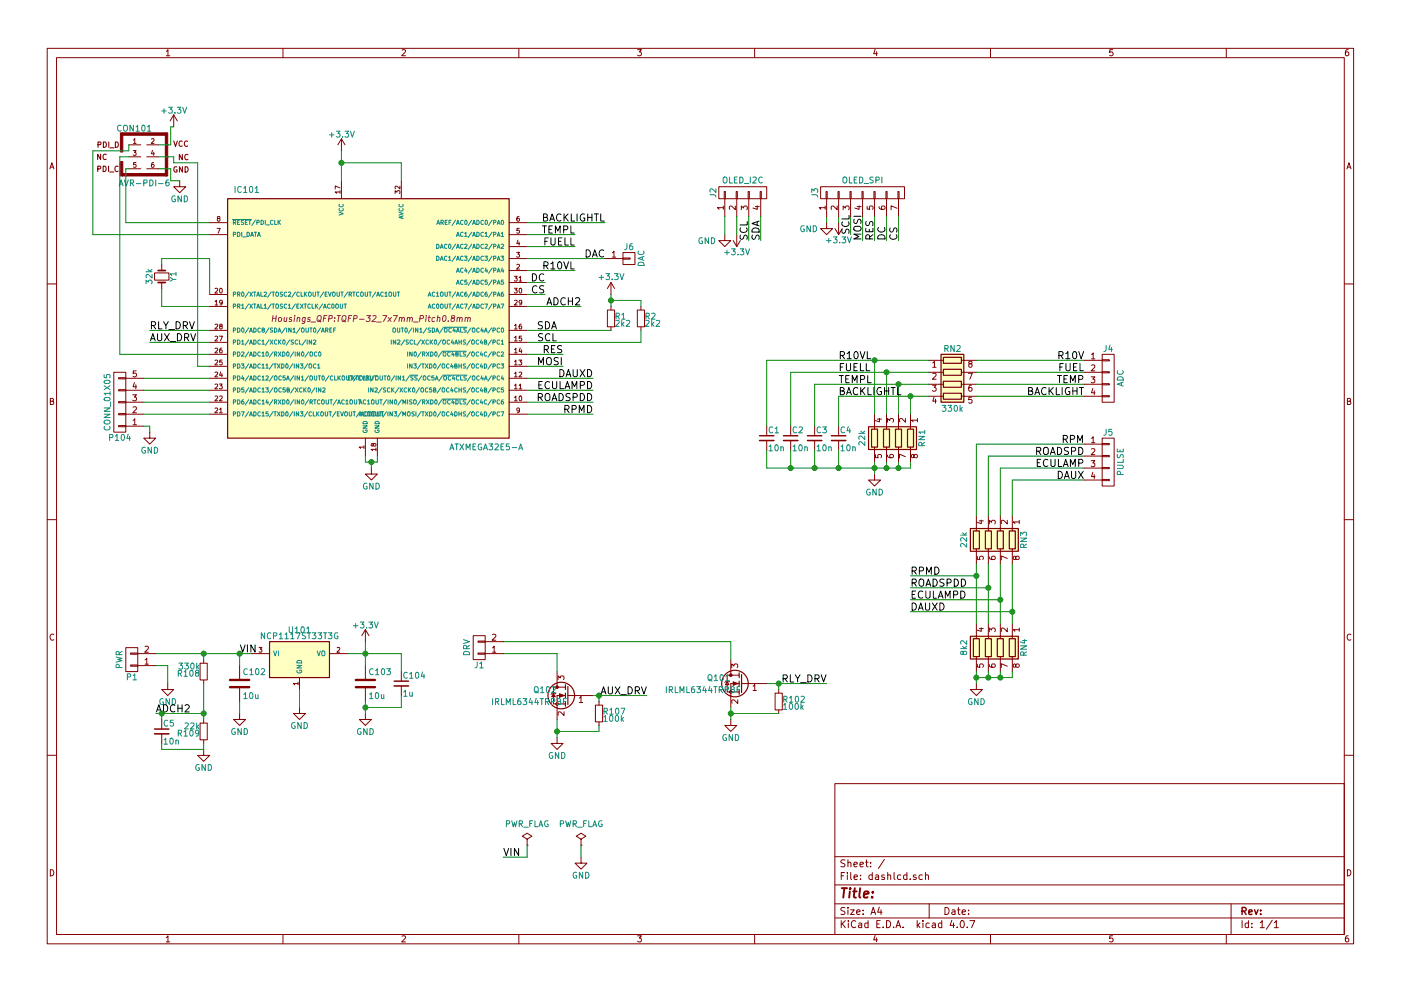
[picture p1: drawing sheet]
EESchema Schematic File Version 2
LIBS:dashlcd-rescue
LIBS:power
LIBS:device
LIBS:transistors
LIBS:conn
LIBS:linear
LIBS:regul
LIBS:74xx
LIBS:cmos4000
LIBS:adc-dac
LIBS:memory
LIBS:xilinx
LIBS:microcontrollers
LIBS:dsp
LIBS:microchip
LIBS:analog_switches
LIBS:motorola
LIBS:texas
LIBS:intel
LIBS:audio
LIBS:interface
LIBS:digital-audio
LIBS:philips
LIBS:display
LIBS:cypress
LIBS:siliconi
LIBS:opto
LIBS:atmel
LIBS:contrib
LIBS:valves
LIBS:dashlcd-cache
EELAYER 25 0
EELAYER END
$Descr A4 11693 8268
encoding utf-8
Sheet 1 1
Title ""
Date ""
Rev ""
Comp ""
Comment1 ""
Comment2 ""
Comment3 ""
Comment4 ""
$EndDescr
$Comp
L +3.3V #PWR01
U 1 1
P 2850 1250
F 0 "#PWR01" H 2850 1100 50  0001 C CNN
F 1 "+3.3V" H 2850 1390 50  0000 C CNN
F 2 "" H 2850 1250 50  0000 C CNN
F 3 "" H 2850 1250 50  0000 C CNN
	1    2850 1250
	1    0    0    -1  
$EndComp
$Comp
L GND #PWR02
U 1 1
P 3100 3900
F 0 "#PWR02" H 3100 3650 50  0001 C CNN
F 1 "GND" H 3100 3750 50  0000 C CNN
F 2 "" H 3100 3900 50  0000 C CNN
F 3 "" H 3100 3900 50  0000 C CNN
	1    3100 3900
	1    0    0    -1  
$EndComp
$Comp
L GND #PWR03
U 1 1
P 1400 5700
F 0 "#PWR03" H 1400 5450 50  0001 C CNN
F 1 "GND" H 1400 5550 50  0000 C CNN
F 2 "" H 1400 5700 50  0000 C CNN
F 3 "" H 1400 5700 50  0000 C CNN
	1    1400 5700
	1    0    0    -1  
$EndComp
$Comp
L NCP1117ST33T3G-RESCUE-dashlcd U101
U 1 1
P 2500 5500
F 0 "U101" H 2500 5750 50  0000 C CNN
F 1 "NCP1117ST33T3G" H 2500 5700 50  0000 C CNN
F 2 "TO_SOT_Packages_SMD:SOT-223" H 2500 5500 50  0001 C CNN
F 3 "" H 2500 5500 50  0000 C CNN
	1    2500 5500
	1    0    0    -1  
$EndComp
$Comp
L GND #PWR04
U 1 1
P 2500 5900
F 0 "#PWR04" H 2500 5650 50  0001 C CNN
F 1 "GND" H 2500 5750 50  0000 C CNN
F 2 "" H 2500 5900 50  0000 C CNN
F 3 "" H 2500 5900 50  0000 C CNN
	1    2500 5900
	1    0    0    -1  
$EndComp
Wire Wire Line
	1300 5550 1400 5550
Wire Wire Line
	1400 5550 1400 5700
Wire Wire Line
	1300 5450 2100 5450
Wire Wire Line
	2500 5900 2500 5750
$Comp
L Q_NMOS_GSD Q101
U 1 1
P 6200 5700
F 0 "Q101" H 6500 5750 50  0000 R CNN
F 1 "IRLML6344TRPBF" H 6850 5650 50  0000 R CNN
F 2 "TO_SOT_Packages_SMD:SOT-23_Handsoldering" H 6400 5800 50  0001 C CNN
F 3 "" H 6200 5700 50  0000 C CNN
	1    6200 5700
	-1   0    0    -1  
$EndComp
$Comp
L GND #PWR05
U 1 1
P 6100 6000
F 0 "#PWR05" H 6100 5750 50  0001 C CNN
F 1 "GND" H 6100 5850 50  0000 C CNN
F 2 "" H 6100 6000 50  0000 C CNN
F 3 "" H 6100 6000 50  0000 C CNN
	1    6100 6000
	1    0    0    -1  
$EndComp
Wire Wire Line
	6100 5350 6100 5500
Wire Wire Line
	6100 5900 6100 6000
$Comp
L R_Small R102
U 1 1
P 6500 5850
F 0 "R102" H 6530 5870 50  0000 L CNN
F 1 "100k" H 6530 5810 50  0000 L CNN
F 2 "Resistors_SMD:R_0603_HandSoldering" H 6500 5850 50  0001 C CNN
F 3 "" H 6500 5850 50  0000 C CNN
	1    6500 5850
	1    0    0    -1  
$EndComp
Wire Wire Line
	6500 5950 6100 5950
Connection ~ 6100 5950
Wire Wire Line
	6400 5700 6900 5700
Wire Wire Line
	6500 5700 6500 5750
Connection ~ 6500 5700
Text Label 6900 5700 2    60   ~ 0
RLY_DRV
$Comp
L C C102
U 1 1
P 2000 5700
F 0 "C102" H 2025 5800 50  0000 L CNN
F 1 "10u" H 2025 5600 50  0000 L CNN
F 2 "Capacitors_SMD:C_1210_HandSoldering" H 2038 5550 50  0001 C CNN
F 3 "" H 2000 5700 50  0000 C CNN
	1    2000 5700
	1    0    0    -1  
$EndComp
$Comp
L C C103
U 1 1
P 3050 5700
F 0 "C103" H 3075 5800 50  0000 L CNN
F 1 "10u" H 3075 5600 50  0000 L CNN
F 2 "Capacitors_SMD:C_1210_HandSoldering" H 3088 5550 50  0001 C CNN
F 3 "" H 3050 5700 50  0000 C CNN
	1    3050 5700
	1    0    0    -1  
$EndComp
$Comp
L GND #PWR06
U 1 1
P 2000 5950
F 0 "#PWR06" H 2000 5700 50  0001 C CNN
F 1 "GND" H 2000 5800 50  0000 C CNN
F 2 "" H 2000 5950 50  0000 C CNN
F 3 "" H 2000 5950 50  0000 C CNN
	1    2000 5950
	1    0    0    -1  
$EndComp
$Comp
L GND #PWR07
U 1 1
P 3050 5950
F 0 "#PWR07" H 3050 5700 50  0001 C CNN
F 1 "GND" H 3050 5800 50  0000 C CNN
F 2 "" H 3050 5950 50  0000 C CNN
F 3 "" H 3050 5950 50  0000 C CNN
	1    3050 5950
	1    0    0    -1  
$EndComp
Wire Wire Line
	2000 5850 2000 5950
Wire Wire Line
	2000 5450 2000 5550
Connection ~ 2000 5450
Wire Wire Line
	2900 5450 3350 5450
Wire Wire Line
	3050 5350 3050 5550
Wire Wire Line
	3050 5850 3050 5950
$Comp
L +3.3V #PWR08
U 1 1
P 3050 5350
F 0 "#PWR08" H 3050 5200 50  0001 C CNN
F 1 "+3.3V" H 3050 5490 50  0000 C CNN
F 2 "" H 3050 5350 50  0000 C CNN
F 3 "" H 3050 5350 50  0000 C CNN
	1    3050 5350
	1    0    0    -1  
$EndComp
Connection ~ 3050 5450
$Comp
L C_Small C104
U 1 1
P 3350 5700
F 0 "C104" H 3360 5770 50  0000 L CNN
F 1 "1u" H 3360 5620 50  0000 L CNN
F 2 "Capacitors_SMD:C_0805_HandSoldering" H 3350 5700 50  0001 C CNN
F 3 "" H 3350 5700 50  0000 C CNN
	1    3350 5700
	1    0    0    -1  
$EndComp
Wire Wire Line
	3350 5450 3350 5600
Wire Wire Line
	3050 5900 3350 5900
Wire Wire Line
	3350 5900 3350 5800
Connection ~ 3050 5900
$Comp
L ATXMEGA32E5-A IC101
U 1 1
P 3100 2650
F 0 "IC101" H 1950 3700 50  0000 L BNN
F 1 "ATXMEGA32E5-A" H 3750 1550 50  0000 L BNN
F 2 "Housings_QFP:TQFP-32_7x7mm_Pitch0.8mm" H 3100 2650 50  0000 C CIN
F 3 "" H 3100 2650 50  0000 C CNN
	1    3100 2650
	1    0    0    -1  
$EndComp
Wire Wire Line
	2850 1250 2850 1500
Wire Wire Line
	3350 1500 3350 1350
Wire Wire Line
	3350 1350 2850 1350
Connection ~ 2850 1350
Wire Wire Line
	3100 3900 3100 3850
Wire Wire Line
	3050 3850 3150 3850
Wire Wire Line
	3050 3850 3050 3800
Wire Wire Line
	3150 3850 3150 3800
Connection ~ 3100 3850
$Comp
L AVR-PDI-6 CON101
U 1 1
P 1200 1300
F 0 "CON101" H 1120 1540 50  0000 C CNN
F 1 "AVR-PDI-6" H 990 1055 50  0000 L BNN
F 2 "Pin_Headers:Pin_Header_Straight_2x03_Pitch2.54mm" V 755 1335 50  0001 C CNN
F 3 "" H 1200 1300 50  0000 C CNN
	1    1200 1300
	1    0    0    -1  
$EndComp
$Comp
L +3.3V #PWR09
U 1 1
P 1450 1050
F 0 "#PWR09" H 1450 900 50  0001 C CNN
F 1 "+3.3V" H 1450 1190 50  0000 C CNN
F 2 "" H 1450 1050 50  0000 C CNN
F 3 "" H 1450 1050 50  0000 C CNN
	1    1450 1050
	1    0    0    -1  
$EndComp
$Comp
L GND #PWR010
U 1 1
P 1500 1500
F 0 "#PWR010" H 1500 1250 50  0001 C CNN
F 1 "GND" H 1500 1350 50  0000 C CNN
F 2 "" H 1500 1500 50  0000 C CNN
F 3 "" H 1500 1500 50  0000 C CNN
	1    1500 1500
	1    0    0    -1  
$EndComp
Wire Wire Line
	1325 1400 1425 1400
Wire Wire Line
	1425 1400 1425 1500
Wire Wire Line
	1425 1500 1500 1500
Wire Wire Line
	1325 1200 1425 1200
Wire Wire Line
	1425 1200 1425 1050
Wire Wire Line
	1425 1050 1450 1050
Wire Wire Line
	1750 1850 1050 1850
Wire Wire Line
	1050 1850 1050 1400
Wire Wire Line
	1050 1400 1075 1400
Wire Wire Line
	1075 1200 1075 1250
Wire Wire Line
	1075 1250 775  1250
Wire Wire Line
	775  1250 775  1950
Wire Wire Line
	775  1950 1750 1950
Wire Wire Line
	1750 2950 1000 2950
Wire Wire Line
	1000 2950 1000 1300
Wire Wire Line
	1000 1300 1075 1300
Wire Wire Line
	1750 3050 1650 3050
Wire Wire Line
	1650 3050 1650 1350
Wire Wire Line
	1650 1350 1450 1350
Wire Wire Line
	1450 1350 1450 1300
Wire Wire Line
	1450 1300 1325 1300
Text Label 1250 2750 0    60   ~ 0
RLY_DRV
Wire Wire Line
	1750 2750 1250 2750
$Comp
L CONN_01X05 P104
U 1 1
P 1000 3350
F 0 "P104" H 1000 3650 50  0000 C CNN
F 1 "CONN_01X05" V 1100 3350 50  0000 C CNN
F 2 "Pin_Headers:Pin_Header_Straight_1x05_Pitch2.54mm" H 1000 3350 50  0001 C CNN
F 3 "" H 1000 3350 50  0000 C CNN
	1    1000 3350
	-1   0    0    1   
$EndComp
$Comp
L GND #PWR011
U 1 1
P 1250 3600
F 0 "#PWR011" H 1250 3350 50  0001 C CNN
F 1 "GND" H 1250 3450 50  0000 C CNN
F 2 "" H 1250 3600 50  0000 C CNN
F 3 "" H 1250 3600 50  0000 C CNN
	1    1250 3600
	1    0    0    -1  
$EndComp
Wire Wire Line
	1200 3550 1250 3550
Wire Wire Line
	1250 3550 1250 3600
Wire Wire Line
	1200 3450 1750 3450
Wire Wire Line
	1200 3350 1750 3350
Wire Wire Line
	1200 3250 1750 3250
Wire Wire Line
	1200 3150 1750 3150
$Comp
L PWR_FLAG #FLG012
U 1 1
P 4400 7050
F 0 "#FLG012" H 4400 7145 50  0001 C CNN
F 1 "PWR_FLAG" H 4400 7230 50  0000 C CNN
F 2 "" H 4400 7050 50  0000 C CNN
F 3 "" H 4400 7050 50  0000 C CNN
	1    4400 7050
	1    0    0    -1  
$EndComp
Text Label 2000 5450 0    60   ~ 0
VIN
Text Label 4200 7150 0    60   ~ 0
VIN
Wire Wire Line
	4200 7150 4400 7150
Wire Wire Line
	4400 7150 4400 7050
$Comp
L PWR_FLAG #FLG013
U 1 1
P 4850 7050
F 0 "#FLG013" H 4850 7145 50  0001 C CNN
F 1 "PWR_FLAG" H 4850 7230 50  0000 C CNN
F 2 "" H 4850 7050 50  0000 C CNN
F 3 "" H 4850 7050 50  0000 C CNN
	1    4850 7050
	1    0    0    -1  
$EndComp
$Comp
L GND #PWR014
U 1 1
P 4850 7150
F 0 "#PWR014" H 4850 6900 50  0001 C CNN
F 1 "GND" H 4850 7000 50  0000 C CNN
F 2 "" H 4850 7150 50  0000 C CNN
F 3 "" H 4850 7150 50  0000 C CNN
	1    4850 7150
	1    0    0    -1  
$EndComp
Wire Wire Line
	4850 7050 4850 7150
$Comp
L Q_NMOS_GSD Q102
U 1 1
P 4750 5800
F 0 "Q102" H 5050 5850 50  0000 R CNN
F 1 "IRLML6344TRPBF" H 5400 5750 50  0000 R CNN
F 2 "TO_SOT_Packages_SMD:SOT-23_Handsoldering" H 4950 5900 50  0001 C CNN
F 3 "" H 4750 5800 50  0000 C CNN
	1    4750 5800
	-1   0    0    -1  
$EndComp
$Comp
L GND #PWR015
U 1 1
P 4650 6150
F 0 "#PWR015" H 4650 5900 50  0001 C CNN
F 1 "GND" H 4650 6000 50  0000 C CNN
F 2 "" H 4650 6150 50  0000 C CNN
F 3 "" H 4650 6150 50  0000 C CNN
	1    4650 6150
	1    0    0    -1  
$EndComp
$Comp
L R_Small R107
U 1 1
P 5000 5950
F 0 "R107" H 5030 5970 50  0000 L CNN
F 1 "100k" H 5030 5910 50  0000 L CNN
F 2 "Resistors_SMD:R_0603_HandSoldering" H 5000 5950 50  0001 C CNN
F 3 "" H 5000 5950 50  0000 C CNN
	1    5000 5950
	1    0    0    -1  
$EndComp
Wire Wire Line
	4650 6000 4650 6150
Wire Wire Line
	5000 6050 5000 6100
Wire Wire Line
	5000 6100 4650 6100
Connection ~ 4650 6100
Wire Wire Line
	4950 5800 5400 5800
Wire Wire Line
	5000 5850 5000 5800
Connection ~ 5000 5800
Text Label 5400 5800 2    60   ~ 0
AUX_DRV
Text Label 1250 2850 0    60   ~ 0
AUX_DRV
Wire Wire Line
	1750 2850 1250 2850
$Comp
L R_Small R108
U 1 1
P 1700 5600
F 0 "R108" H 1730 5620 50  0000 L CNN
F 1 "330k" H 1730 5560 50  0000 L CNN
F 2 "Resistors_SMD:R_0603_HandSoldering" H 1700 5600 50  0001 C CNN
F 3 "" H 1700 5600 50  0000 C CNN
	1    1700 5600
	-1   0    0    1   
$EndComp
$Comp
L R_Small R109
U 1 1
P 1700 6100
F 0 "R109" H 1730 6120 50  0000 L CNN
F 1 "22k" H 1730 6060 50  0000 L CNN
F 2 "Resistors_SMD:R_0603_HandSoldering" H 1700 6100 50  0001 C CNN
F 3 "" H 1700 6100 50  0000 C CNN
	1    1700 6100
	-1   0    0    1   
$EndComp
Text Label 1300 5950 0    60   ~ 0
ADCH2
Text Label 4850 2550 2    60   ~ 0
ADCH2
Wire Wire Line
	4850 2550 4400 2550
$Comp
L CONN_01X04 J2
U 1 1
P 6200 1600
F 0 "J2" H 6200 1850 50  0000 C CNN
F 1 "OLED_I2C" V 6300 1600 50  0000 C CNN
F 2 "Pin_Headers:Pin_Header_Straight_1x04_Pitch2.54mm" H 6200 1600 50  0001 C CNN
F 3 "" H 6200 1600 50  0001 C CNN
	1    6200 1600
	0    -1   -1   0   
$EndComp
$Comp
L GND #PWR016
U 1 1
P 6050 1950
F 0 "#PWR016" H 6050 1700 50  0001 C CNN
F 1 "GND" H 5900 1900 50  0000 C CNN
F 2 "" H 6050 1950 50  0000 C CNN
F 3 "" H 6050 1950 50  0000 C CNN
	1    6050 1950
	1    0    0    -1  
$EndComp
$Comp
L +3.3V #PWR017
U 1 1
P 6150 1950
F 0 "#PWR017" H 6150 1800 50  0001 C CNN
F 1 "+3.3V" H 6150 2100 50  0000 C CNN
F 2 "" H 6150 1950 50  0000 C CNN
F 3 "" H 6150 1950 50  0000 C CNN
	1    6150 1950
	-1   0    0    1   
$EndComp
Wire Wire Line
	6050 1950 6050 1800
Wire Wire Line
	6150 1950 6150 1800
Wire Wire Line
	6250 1800 6250 2000
Wire Wire Line
	6350 1800 6350 2000
Text Label 6250 2000 1    60   ~ 0
SCL
Text Label 6350 2000 1    60   ~ 0
SDA
Text Label 4650 2850 2    60   ~ 0
SCL
Text Label 4650 2750 2    60   ~ 0
SDA
Wire Wire Line
	4400 2750 5100 2750
Wire Wire Line
	4400 2850 5350 2850
$Comp
L R_Small R1
U 1 1
P 5100 2650
F 0 "R1" H 5130 2670 50  0000 L CNN
F 1 "2k2" H 5130 2610 50  0000 L CNN
F 2 "Resistors_SMD:R_0603_HandSoldering" H 5100 2650 50  0001 C CNN
F 3 "" H 5100 2650 50  0000 C CNN
	1    5100 2650
	1    0    0    -1  
$EndComp
$Comp
L R_Small R2
U 1 1
P 5350 2650
F 0 "R2" H 5380 2670 50  0000 L CNN
F 1 "2k2" H 5380 2610 50  0000 L CNN
F 2 "Resistors_SMD:R_0603_HandSoldering" H 5350 2650 50  0001 C CNN
F 3 "" H 5350 2650 50  0000 C CNN
	1    5350 2650
	1    0    0    -1  
$EndComp
$Comp
L +3.3V #PWR018
U 1 1
P 5100 2450
F 0 "#PWR018" H 5100 2300 50  0001 C CNN
F 1 "+3.3V" H 5100 2600 50  0000 C CNN
F 2 "" H 5100 2450 50  0000 C CNN
F 3 "" H 5100 2450 50  0000 C CNN
	1    5100 2450
	1    0    0    -1  
$EndComp
Wire Wire Line
	5100 2450 5100 2550
Wire Wire Line
	5350 2550 5350 2500
Wire Wire Line
	5350 2500 5100 2500
Connection ~ 5100 2500
Wire Wire Line
	5350 2850 5350 2750
$Comp
L CONN_01X02 P1
U 1 1
P 1100 5500
F 0 "P1" H 1100 5650 50  0000 C CNN
F 1 "PWR" V 1200 5500 50  0000 C CNN
F 2 "Connect:PINHEAD1-2" H 1100 5500 50  0001 C CNN
F 3 "" H 1100 5500 50  0000 C CNN
	1    1100 5500
	-1   0    0    1   
$EndComp
Text Label 9050 3000 2    60   ~ 0
R10V
Text Label 9050 3100 2    60   ~ 0
FUEL
Text Label 9050 3200 2    60   ~ 0
TEMP
Text Label 9050 3700 2    60   ~ 0
RPM
Text Label 9050 3800 2    60   ~ 0
ROADSPD
Text Label 9050 3900 2    60   ~ 0
ECULAMP
Text Label 9050 3300 2    60   ~ 0
BACKLIGHT
Text Label 9050 4000 2    60   ~ 0
DAUX
Wire Wire Line
	1300 5950 1700 5950
Wire Wire Line
	1700 5700 1700 6000
Connection ~ 1700 5950
Wire Wire Line
	1700 5500 1700 5450
Connection ~ 1700 5450
$Comp
L GND #PWR019
U 1 1
P 1700 6250
F 0 "#PWR019" H 1700 6000 50  0001 C CNN
F 1 "GND" H 1700 6100 50  0000 C CNN
F 2 "" H 1700 6250 50  0000 C CNN
F 3 "" H 1700 6250 50  0000 C CNN
	1    1700 6250
	1    0    0    -1  
$EndComp
Wire Wire Line
	1700 6200 1700 6250
$Comp
L R_Pack04 RN2
U 1 1
P 7950 3200
F 0 "RN2" V 7650 3200 50  0000 C CNN
F 1 "330k" V 8150 3200 50  0000 C CNN
F 2 "Resistors_SMD:R_Array_Concave_4x0603" V 8225 3200 50  0001 C CNN
F 3 "" H 7950 3200 50  0001 C CNN
	1    7950 3200
	0    1    1    0   
$EndComp
$Comp
L R_Pack04 RN1
U 1 1
P 7400 3650
F 0 "RN1" V 7100 3650 50  0000 C CNN
F 1 "22k" V 7600 3650 50  0000 C CNN
F 2 "Resistors_SMD:R_Array_Concave_4x0603" V 7675 3650 50  0001 C CNN
F 3 "" H 7400 3650 50  0001 C CNN
	1    7400 3650
	-1   0    0    1   
$EndComp
$Comp
L GND #PWR020
U 1 1
P 7300 3950
F 0 "#PWR020" H 7300 3700 50  0001 C CNN
F 1 "GND" H 7300 3800 50  0000 C CNN
F 2 "" H 7300 3950 50  0000 C CNN
F 3 "" H 7300 3950 50  0000 C CNN
	1    7300 3950
	1    0    0    -1  
$EndComp
Wire Wire Line
	7300 3850 7300 3950
Wire Wire Line
	6400 3900 7600 3900
Wire Wire Line
	7600 3900 7600 3850
Connection ~ 7300 3900
Wire Wire Line
	7500 3850 7500 3900
Connection ~ 7500 3900
Wire Wire Line
	7400 3850 7400 3900
Connection ~ 7400 3900
Wire Wire Line
	7600 3450 7600 3300
Wire Wire Line
	7000 3300 7750 3300
Wire Wire Line
	7500 3450 7500 3200
Wire Wire Line
	6800 3200 7750 3200
Wire Wire Line
	7400 3450 7400 3100
Wire Wire Line
	6600 3100 7750 3100
Wire Wire Line
	7300 3450 7300 3000
Wire Wire Line
	6400 3000 7750 3000
Wire Wire Line
	9050 3000 8150 3000
Wire Wire Line
	9050 3100 8150 3100
Wire Wire Line
	9050 3200 8150 3200
Wire Wire Line
	9050 3300 8150 3300
$Comp
L C_Small C4
U 1 1
P 7000 3650
F 0 "C4" H 7010 3720 50  0000 L CNN
F 1 "10n" H 7010 3570 50  0000 L CNN
F 2 "Capacitors_SMD:C_0603_HandSoldering" H 7000 3650 50  0001 C CNN
F 3 "" H 7000 3650 50  0001 C CNN
	1    7000 3650
	1    0    0    -1  
$EndComp
Wire Wire Line
	7000 3900 7000 3750
$Comp
L C_Small C3
U 1 1
P 6800 3650
F 0 "C3" H 6810 3720 50  0000 L CNN
F 1 "10n" H 6810 3570 50  0000 L CNN
F 2 "Capacitors_SMD:C_0603_HandSoldering" H 6800 3650 50  0001 C CNN
F 3 "" H 6800 3650 50  0001 C CNN
	1    6800 3650
	1    0    0    -1  
$EndComp
$Comp
L C_Small C2
U 1 1
P 6600 3650
F 0 "C2" H 6610 3720 50  0000 L CNN
F 1 "10n" H 6610 3570 50  0000 L CNN
F 2 "Capacitors_SMD:C_0603_HandSoldering" H 6600 3650 50  0001 C CNN
F 3 "" H 6600 3650 50  0001 C CNN
	1    6600 3650
	1    0    0    -1  
$EndComp
$Comp
L C_Small C1
U 1 1
P 6400 3650
F 0 "C1" H 6410 3720 50  0000 L CNN
F 1 "10n" H 6410 3570 50  0000 L CNN
F 2 "Capacitors_SMD:C_0603_HandSoldering" H 6400 3650 50  0001 C CNN
F 3 "" H 6400 3650 50  0001 C CNN
	1    6400 3650
	1    0    0    -1  
$EndComp
Wire Wire Line
	6800 3900 6800 3750
Connection ~ 7000 3900
Wire Wire Line
	6600 3900 6600 3750
Connection ~ 6800 3900
Wire Wire Line
	6400 3900 6400 3750
Connection ~ 6600 3900
Wire Wire Line
	7000 3300 7000 3550
Connection ~ 7600 3300
Wire Wire Line
	6800 3200 6800 3550
Connection ~ 7500 3200
Wire Wire Line
	6600 3100 6600 3550
Connection ~ 7400 3100
Wire Wire Line
	6400 3000 6400 3550
Connection ~ 7300 3000
Wire Wire Line
	4650 5600 4650 5450
Wire Wire Line
	4650 5450 4200 5450
Wire Wire Line
	6100 5350 4200 5350
$Comp
L CONN_01X02 J1
U 1 1
P 4000 5400
F 0 "J1" H 4000 5550 50  0000 C CNN
F 1 "DRV" V 4100 5400 50  0000 C CNN
F 2 "Pin_Headers:Pin_Header_Straight_1x02_Pitch2.54mm" H 4000 5400 50  0001 C CNN
F 3 "" H 4000 5400 50  0001 C CNN
	1    4000 5400
	-1   0    0    1   
$EndComp
Text Label 7000 3000 0    60   ~ 0
R10VL
Text Label 7000 3100 0    60   ~ 0
FUELL
Text Label 7000 3200 0    60   ~ 0
TEMPL
Text Label 7000 3300 0    60   ~ 0
BACKLIGHTL
Text Label 4800 2250 2    60   ~ 0
R10VL
Text Label 4800 2050 2    60   ~ 0
FUELL
Text Label 4800 1950 2    60   ~ 0
TEMPL
Text Label 5050 1850 2    60   ~ 0
BACKLIGHTL
Wire Wire Line
	4800 2250 4400 2250
$Comp
L R_Pack04 RN3
U 1 1
P 8250 4500
F 0 "RN3" V 7950 4500 50  0000 C CNN
F 1 "22k" V 8450 4500 50  0000 C CNN
F 2 "Resistors_SMD:R_Array_Concave_4x0603" V 8525 4500 50  0001 C CNN
F 3 "" H 8250 4500 50  0001 C CNN
	1    8250 4500
	-1   0    0    1   
$EndComp
Wire Wire Line
	9050 4000 8450 4000
Wire Wire Line
	8450 4000 8450 4300
Wire Wire Line
	9050 3900 8350 3900
Wire Wire Line
	8350 3900 8350 4300
Wire Wire Line
	9050 3800 8250 3800
Wire Wire Line
	8250 3800 8250 4300
Wire Wire Line
	9050 3700 8150 3700
Wire Wire Line
	8150 3700 8150 4300
$Comp
L R_Pack04 RN4
U 1 1
P 8250 5400
F 0 "RN4" V 7950 5400 50  0000 C CNN
F 1 "8k2" V 8450 5400 50  0000 C CNN
F 2 "Resistors_SMD:R_Array_Concave_4x0603" V 8525 5400 50  0001 C CNN
F 3 "" H 8250 5400 50  0001 C CNN
	1    8250 5400
	-1   0    0    1   
$EndComp
$Comp
L GND #PWR021
U 1 1
P 8150 5700
F 0 "#PWR021" H 8150 5450 50  0001 C CNN
F 1 "GND" H 8150 5550 50  0000 C CNN
F 2 "" H 8150 5700 50  0000 C CNN
F 3 "" H 8150 5700 50  0000 C CNN
	1    8150 5700
	1    0    0    -1  
$EndComp
Wire Wire Line
	8150 5600 8150 5700
Wire Wire Line
	8150 5650 8450 5650
Wire Wire Line
	8450 5650 8450 5600
Connection ~ 8150 5650
Wire Wire Line
	8350 5600 8350 5650
Connection ~ 8350 5650
Wire Wire Line
	8250 5600 8250 5650
Connection ~ 8250 5650
Wire Wire Line
	8150 4700 8150 5200
Wire Wire Line
	8250 4700 8250 5200
Wire Wire Line
	8350 4700 8350 5200
Wire Wire Line
	8450 4700 8450 5200
Wire Wire Line
	8150 4800 7600 4800
Connection ~ 8150 4800
Wire Wire Line
	8250 4900 7600 4900
Connection ~ 8250 4900
Wire Wire Line
	8350 5000 7600 5000
Connection ~ 8350 5000
Wire Wire Line
	8450 5100 7600 5100
Connection ~ 8450 5100
Text Label 7600 4800 0    60   ~ 0
RPMD
Text Label 7600 4900 0    60   ~ 0
ROADSPDD
Text Label 7600 5000 0    60   ~ 0
ECULAMPD
Text Label 7600 5100 0    60   ~ 0
DAUXD
Text Label 4950 3450 2    60   ~ 0
RPMD
Wire Wire Line
	4950 3450 4400 3450
Text Label 4950 3350 2    60   ~ 0
ROADSPDD
Wire Wire Line
	4950 3350 4400 3350
Text Label 4950 3250 2    60   ~ 0
ECULAMPD
Wire Wire Line
	4950 3250 4400 3250
Text Label 4950 3150 2    60   ~ 0
DAUXD
Wire Wire Line
	4950 3150 4400 3150
$Comp
L GND #PWR022
U 1 1
P 6900 1850
F 0 "#PWR022" H 6900 1600 50  0001 C CNN
F 1 "GND" H 6750 1800 50  0000 C CNN
F 2 "" H 6900 1850 50  0000 C CNN
F 3 "" H 6900 1850 50  0000 C CNN
	1    6900 1850
	1    0    0    -1  
$EndComp
$Comp
L +3.3V #PWR023
U 1 1
P 7000 1850
F 0 "#PWR023" H 7000 1700 50  0001 C CNN
F 1 "+3.3V" H 7000 2000 50  0000 C CNN
F 2 "" H 7000 1850 50  0000 C CNN
F 3 "" H 7000 1850 50  0000 C CNN
	1    7000 1850
	-1   0    0    1   
$EndComp
Wire Wire Line
	6900 1850 6900 1800
Wire Wire Line
	7000 1850 7000 1800
Text Label 7100 1950 1    60   ~ 0
SCL
Wire Wire Line
	7100 1950 7100 1800
Text Label 4700 3050 2    60   ~ 0
MOSI
Wire Wire Line
	4700 3050 4400 3050
Text Label 7200 2000 1    60   ~ 0
MOSI
Wire Wire Line
	7200 2000 7200 1800
$Comp
L CONN_01X07 J3
U 1 1
P 7200 1600
F 0 "J3" H 7200 2000 50  0000 C CNN
F 1 "OLED_SPI" V 7300 1600 50  0000 C CNN
F 2 "Pin_Headers:Pin_Header_Straight_1x07_Pitch2.54mm" H 7200 1600 50  0001 C CNN
F 3 "" H 7200 1600 50  0001 C CNN
	1    7200 1600
	0    -1   -1   0   
$EndComp
Wire Wire Line
	7300 1800 7300 2000
Wire Wire Line
	7400 1800 7400 2000
Wire Wire Line
	7500 1800 7500 2000
$Comp
L CONN_01X04 J4
U 1 1
P 9250 3150
F 0 "J4" H 9250 3400 50  0000 C CNN
F 1 "ADC" V 9350 3150 50  0000 C CNN
F 2 "Pin_Headers:Pin_Header_Straight_1x04_Pitch2.54mm" H 9250 3150 50  0001 C CNN
F 3 "" H 9250 3150 50  0001 C CNN
	1    9250 3150
	1    0    0    -1  
$EndComp
$Comp
L CONN_01X04 J5
U 1 1
P 9250 3850
F 0 "J5" H 9250 4100 50  0000 C CNN
F 1 "PULSE" V 9350 3850 50  0000 C CNN
F 2 "Pin_Headers:Pin_Header_Straight_1x04_Pitch2.54mm" H 9250 3850 50  0001 C CNN
F 3 "" H 9250 3850 50  0001 C CNN
	1    9250 3850
	1    0    0    -1  
$EndComp
Text Label 7300 2000 1    60   ~ 0
RES
Text Label 4700 2950 2    60   ~ 0
RES
Wire Wire Line
	4700 2950 4400 2950
Text Label 7400 2000 1    60   ~ 0
DC
Text Label 7500 2000 1    60   ~ 0
CS
Text Label 4550 2350 2    60   ~ 0
DC
Text Label 4550 2450 2    60   ~ 0
CS
Wire Wire Line
	4400 2450 4550 2450
Wire Wire Line
	4550 2350 4400 2350
$Comp
L Crystal_Small Y1
U 1 1
P 1350 2300
F 0 "Y1" H 1350 2400 50  0000 C CNN
F 1 "32k" H 1350 2200 50  0000 C CNN
F 2 "Crystals:Crystal_DS26_d2.0mm_l6.0mm_Horizontal" H 1350 2300 50  0001 C CNN
F 3 "" H 1350 2300 50  0001 C CNN
	1    1350 2300
	0    1    1    0   
$EndComp
Wire Wire Line
	1750 2550 1350 2550
Wire Wire Line
	1350 2550 1350 2400
Wire Wire Line
	1750 2450 1750 2150
Wire Wire Line
	1750 2150 1350 2150
Wire Wire Line
	1350 2150 1350 2200
Wire Wire Line
	4800 2050 4400 2050
Wire Wire Line
	4800 1950 4400 1950
Wire Wire Line
	5050 1850 4400 1850
Wire Wire Line
	4400 2150 5050 2150
Text Label 5050 2150 2    60   ~ 0
DAC
$Comp
L CONN_01X01 J6
U 1 1
P 5250 2150
F 0 "J6" H 5250 2250 50  0000 C CNN
F 1 "DAC" V 5350 2150 50  0000 C CNN
F 2 "Pin_Headers:Pin_Header_Straight_1x01_Pitch2.54mm" H 5250 2150 50  0001 C CNN
F 3 "" H 5250 2150 50  0001 C CNN
	1    5250 2150
	1    0    0    -1  
$EndComp
$Comp
L C_Small C5
U 1 1
P 1350 6100
F 0 "C5" H 1360 6170 50  0000 L CNN
F 1 "10n" H 1360 6020 50  0000 L CNN
F 2 "Capacitors_SMD:C_0603_HandSoldering" H 1350 6100 50  0001 C CNN
F 3 "" H 1350 6100 50  0001 C CNN
	1    1350 6100
	1    0    0    -1  
$EndComp
Wire Wire Line
	1700 6250 1350 6250
Wire Wire Line
	1350 6250 1350 6200
Wire Wire Line
	1350 6000 1350 5950
Connection ~ 1350 5950
$EndSCHEMATC
